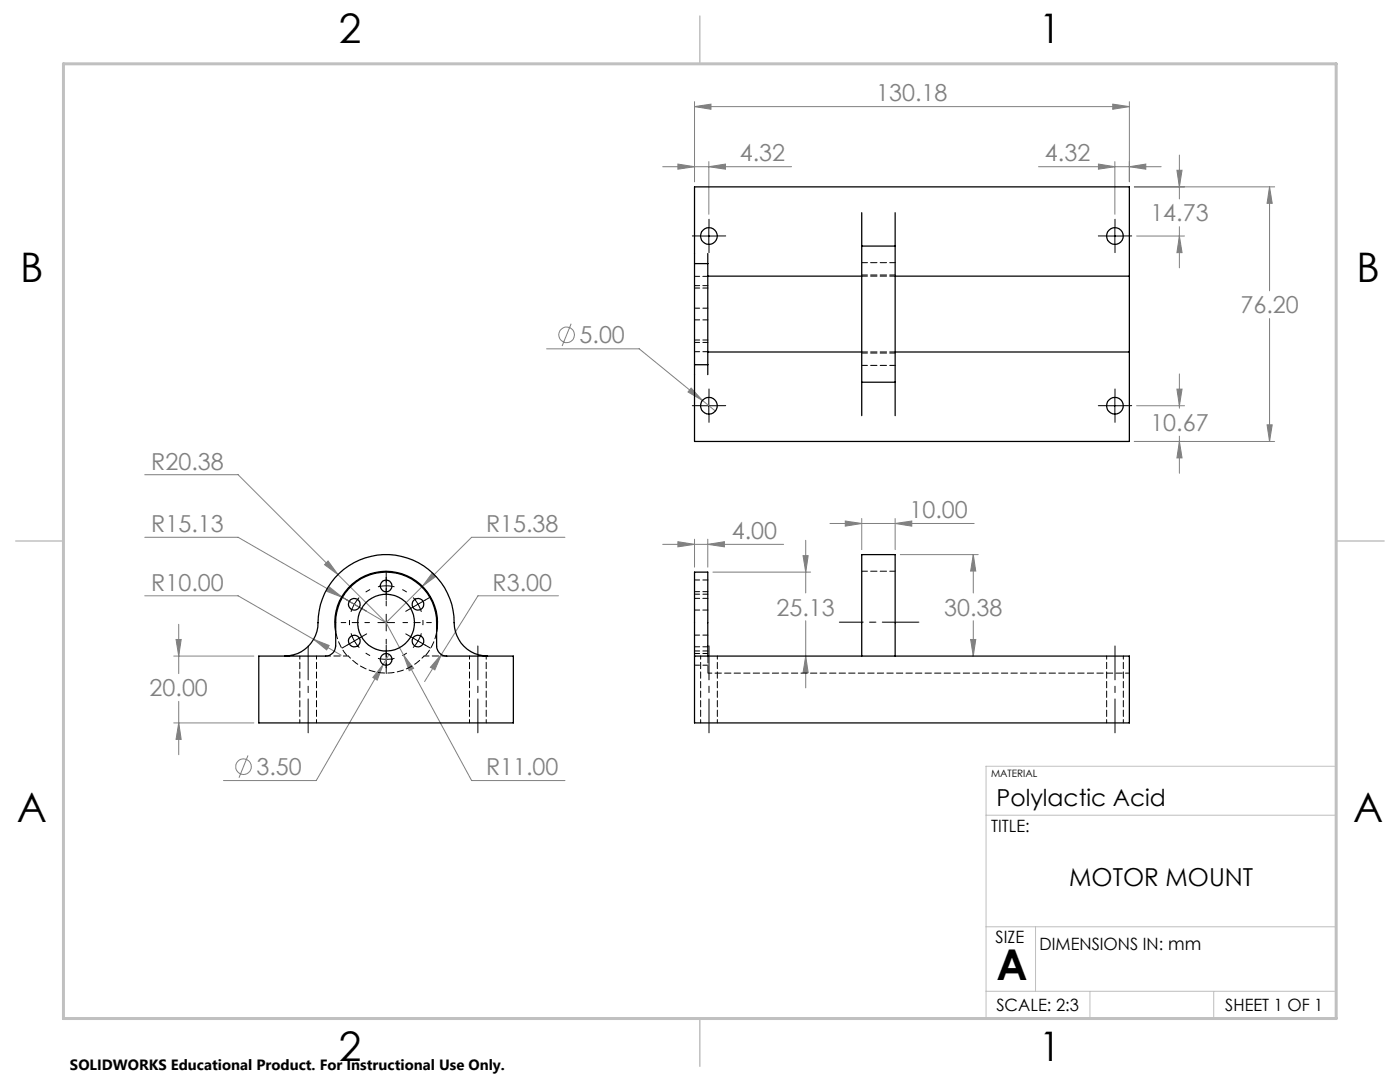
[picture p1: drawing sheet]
<svg xmlns="http://www.w3.org/2000/svg" width="279mm" height="216mm" viewBox="0 0 279 216" stroke-linecap="round" stroke-linejoin="round" font-family="sans-serif">
<g fill="none" stroke="#808080" stroke-width=".2">
<path d="M132.3 33.3h25.7M135.3 32.7l3.3 .6-3.3 .5zM138.6 21.3l3.3-.5v1zM138.6 20.3v16M138.6 21.3h86.8M141.5 33.3l3.3-.6v1.1zM141.5 32.2v10.6M207.3 33.3h24.4M219.2 32.7l3.3 .6-3.3 .5zM222.1 20.8l3.3 .5-3.3 .5zM222.5 32.2v10.6M225.4 33.3l3.3-.6v1.1z"/>
<path d="M225.4 20.3v16M226.4 37.3h28M234.9 34h1l-.5 3.3zM235.4 30.9v8.8M253.4 37.3l.5 3.3h-1zM253.4 37.3v20.7M226.8 47.1h9.6M235.4 47.1l.5 3.3h-1zM235.4 45.2v8.2M109.1 69.6h18.5l12.6 10.3M114 64.6l-1.8 4.4M137.9 77.4l2.3 2.5-2.9-1.7z"/>
<path d="M140.2 79.9l2.6 2.1M234.9 77.6h1l-.5 3.4zM235.4 74.6v6.9M253.4 63.6v24.5M28.9 94.7h18.6l20 20M226.4 88.1h28M226.8 81h9.6M235.4 88.1l.5 3.3h-1zM235.4 87v7.4M252.9 84.8h1l-.5 3.3zM28.9 107.2h18.6l20.8 12M28.9 118.9h18.6l20.6 11.8"/>
<path d="M65.5 111.9l2 2.8-2.7-2zM65.7 117.1l2.6 2.1-3.1-1.2zM67.5 114.7l9.5 9.5M68.3 119.2l8.7 5M86.3 114.3l.7 .7-2.7 2zM111.4 118.9h-16l-10.7 17.1M112.7 107.2h-18.6l-17.1 17M132.3 108.6h24.1M135.3 108.1l3.3 .5-3.3 .5zM138.6 107.6v5.6M141.3 108.6l3.3-.5v1zM141.3 107.6v5.6"/>
<path d="M142.3 114.2h19.5M160.3 110.9h1l-.5 3.3zM160.8 107.8v10.5M165.6 104.5h28.8M168.7 104l3.3 .5-3.3 .5zM172 103.5v6.2M178.6 104.5l3.4-.5v1zM178.6 103.5v6.2M179.7 110.7h15.5M194.2 110.7l.5 3.2h-1zM194.2 110.7v7.6M34.7 130.9h16"/>
<path d="M35.1 127.6h1.1l-.5 3.3zM35.7 124.6v9.8M35.7 139.9v10.7M62.6 127.6l3.1 1.2-.5 .9zM76.5 132.6l-1.2 3.1-.9-.5zM77 124.2l3.5 6.5M77.6 130.6l-14.5 25.2h-18.5M80.5 130.7l2 2.6-.8 .5zM80.5 130.7l13.6 25.1h18.6M88.1 130.6l-1.3 3.1-.9-.6zM160.8 130.9l.5 3.3h-1zM160.8 123.9v13.4"/>
<path d="M193.7 127.6h1l-.5 3.3zM194.2 123.9v7M34.7 144.3h16M35.7 144.3l.5 3.2h-1.1zM49.5 150.7l-1.8 4.5"/>
<circle cx="113.1" cy="66.8" r="1.55"/>
<circle cx="48.6" cy="153" r="1.56"/>
</g>
<g fill="none" stroke="#000" stroke-width=".2" stroke-dasharray="15.2 1.3 1.3 1.3" stroke-linecap="butt">
<path d="M73.9 117.6l-.9 .5M77.1 116.9l-1.7 .2M77.1 116.9l1.6 .2M81.2 118.1l-.9-.5M69.8 123.7v1M70.7 127.9l1 1.3M70.7 127.9l-.6-1.5M73 130.3l.9 .5M77.1 131.6l1.6-.2M77.1 131.6l-1.7-.2M80.3 130.8l.9-.5M83.4 127.9l.7-1.5"/>
<path d="M83.4 127.9l-1 1.3M83.4 120.6l-1-1.4M83.4 120.6l.7 1.5M84.4 124.7v-1"/>
</g>
<path d="M139.8 47.1h3.4M141.5 45.4v3.4M220.8 47.1h3.4M222.5 45.4v3.4M141.5 79.3v3.3M222.5 79.3v3.3M139.8 81h3.4M220.8 81h3.4M69.3 119.7l2.8 1.7M71.7 119.2a7 7 0 0 0-1.6 2.9" fill="none" stroke="#000" stroke-width=".2"/>
<path d="M61.5 146.2v-17.3M95.4 146.2v-17.3M141.5 146.2v-17.3M222.5 146.2v-17.3" fill="none" stroke="#000" stroke-width=".2" stroke-dasharray="15.2 1.3 1.3 1.3" stroke-dashoffset="8.5"/>
<g fill="none" stroke="#000" stroke-width=".2" stroke-dasharray="15.2 1.3 1.3 1.3">
<path d="M139.8 47.1h-1.6M141.5 45.4v-1.7M141.5 48.7v1.7M143.2 47.1h1.6M220.9 47.1h-1.7M222.5 45.4v-1.7M222.5 48.7v1.7M224.2 47.1h1.7M141.5 79.3v-1.7M222.5 79.3v-1.7M139.8 80.9h-1.6M141.5 82.6v1.7"/>
<path d="M143.2 80.9h1.6M220.9 80.9h-1.7M222.5 82.6v1.7M224.2 80.9h1.7M69.3 119.7l-1-.6M77.1 116.9v-1.7M77.1 116.9v1.7M77.1 115.2v-1.1M77.1 118.6v1.1M84.9 119.7l1-.6M69.3 128.7l-1 .6M70.7 127.9l-1.4 .8"/>
<path d="M70.7 127.9l1.5-.8M72.2 121.4l1 .6M72.2 127.1l1-.6M77.1 124.2v-1.6M77.1 124.2h-1.7M77.1 124.2v1.7M77.1 124.2h1.6M77.1 131.6v1.6M77.1 131.6v-1.7M77.1 133.2v1.2M77.1 129.9v-1.2M82 127.1l-1-.6"/>
<path d="M82 121.4l-1 .6M83.4 127.9l1.5 .8M83.4 127.9l-1.4-.8M83.4 120.6l1.5-.9M83.4 120.6l-1.4 .8M84.9 128.7l1 .6"/>
</g>
<path d="M73.7 124.2h-5.6M77.1 120.9v-5.7M77.1 127.6v5.6M80.4 124.2h5.7" fill="none" stroke="#000" stroke-width=".2" stroke-dasharray="15.2 1.3 1.3 1.3" stroke-dashoffset="14.3"/>
<path d="M183.4 124.1h-15.9" fill="none" stroke="#000" stroke-width=".2" stroke-dasharray="15.2 1.3 1.3 1.3" stroke-dashoffset="7.9"/>
<path d="M266.7 152.9h-69.9v50.3M266.7 153.3v49.9h-240M196.8 162.7h69.9M196.8 184.9h69.9M196.8 197.8h69.9M206.7 184.9v12.9M217.5 197.8v5.4M242.2 197.8v5.4" fill="none" stroke="#c0c0c0" stroke-width=".2"/>
<path d="M139.7 3.2v9.5M3.1 107.9h9.6M266.7 107.9h9.5M139.7 203.2v9.6" fill="none" stroke="#c0c0c0" stroke-width=".3"/>
<path d="M12.7 12.7h254v190.5h-254z" fill="none" stroke="#c0c0c0" stroke-width=".6"/>
<path d="M65.5 111.9l-.7 .8 2.7 2zM76.5 132.6l-2.1 2.6 .9 .5zM86.3 114.3l-2 2.7 2.7-2zM65.7 117.1l-.5 .9 3.1 1.2zM62.6 127.6l2.6 2.1 .5-.9zM88.1 130.6l-2.2 2.5 .9 .6zM80.5 130.7l1.2 3.1 .8-.5zM35.1 127.6h1.1l-.5 3.3zM35.7 144.3l.5 3.2h-1.1zM178.6 104.5l3.4-.5v1zM168.7 104l3.3 .5-3.3 .5zM141.3 108.6l3.3-.5v1zM135.3 108.1l3.3 .5-3.3 .5zM194.2 110.7l.5 3.2h-1zM193.7 127.6h1l-.5 3.3zM160.3 110.9h1l-.5 3.3zM160.8 130.9l.5 3.3h-1zM253.4 37.3l.5 3.3h-1zM252.9 84.8h1l-.5 3.3zM222.1 20.8l3.3 .5-3.3 .5zM138.6 21.3l3.3-.5v1zM234.9 34h1l-.5 3.3zM235.4 47.1l.5 3.3h-1zM235.4 88.1l.5 3.3h-1zM234.9 77.6h1l-.5 3.4zM141.5 33.3l3.3-.6v1.1zM135.3 32.7l3.3 .6-3.3 .5zM219.2 32.7l3.3 .6-3.3 .5zM225.4 33.3l3.3-.6v1.1zM137.9 77.4l-.6 .8 2.9 1.7z" fill="#808080"/>
<g fill="none" stroke="#000" stroke-width=".25">
<path d="M138.6 52.6v20.2M138.6 52.6v-15.3h86.8v17.8M138.6 52.6h2.7M141.3 52.6v20.2M141.3 50.6v2M141.3 55.1h30.7M172 49.1v27.2M172 42.4v6.7M172 49.1h6.6M178.6 49.1v27.2M178.6 42.4v6.7M178.6 55.1h46.8"/>
<path d="M225.4 55.1v15.1M138.6 72.8h2.7M141.3 72.8v2M141.3 70.2h30.7M172 76.3v6.6M172 76.3h6.6M178.6 76.3v6.6M178.6 70.2h46.8M225.4 70.2v17.9h-86.8v-15.3M51.6 130.9h13.4a2.05 2.05 0 0 0 2-2v-4.7a10.1 10.1 0 0 1 10.1-10 10.1 10.1 0 0 1 10 10v4.7a2.05 2.05 0 0 0 2 2h13.3v13.4h-50.8zM56.8 130.9a6.6 6.6 0 0 0 6.7-6.7 13.6 13.6 0 0 1 14-13.5 13.6 13.6 0 0 1 13.2 14.4 6.7 6.7 0 0 0 6.6 5.8M67 126.1a10.2 10.2 0 0 1 10.1-12.1 10.2 10.2 0 0 1 10 12.1"/>
<path d="M138.6 130.9v-16.7h2.7v16.7M138.6 130.9h86.8v13.4h-86.8zM172 130.9v-20.2h6.6v20.2"/>
<circle cx="141.5" cy="47.1" r="1.67"/>
<circle cx="222.5" cy="47.1" r="1.67"/>
<circle cx="141.5" cy="81" r="1.67"/>
<circle cx="222.5" cy="81" r="1.67"/>
<circle cx="77.1" cy="116.9" r="1.17"/>
<circle cx="70.7" cy="120.6" r="1.17"/>
<circle cx="70.7" cy="127.9" r="1.17"/>
<circle cx="77.1" cy="131.6" r="1.16"/>
<circle cx="77.1" cy="124.2" r="5.7"/>
<circle cx="83.4" cy="120.6" r="1.17"/>
<circle cx="83.4" cy="127.9" r="1.16"/>
</g>
<path d="M69.5 130.9a10.1 10.1 0 0 0 15.1 0" fill="none" stroke="#000" stroke-width=".2" stroke-dasharray="1.3 .6" stroke-dashoffset=".7"/>
<g fill="none" stroke="#000" stroke-width=".2" stroke-dasharray="1.3 .6" stroke-dashoffset=".3">
<path d="M138.6 57.5h2.7M141.3 57h-2.7M141.3 55.1h-2.7M138.6 63.8h2.7M138.6 68.3h2.7M138.6 70.2h2.7M141.3 61.5h-2.7M141.3 67.8h-2.7M138.6 118.1h2.7M141.3 119.4h-2.7M141.3 118.6h-2.7M141.3 115.7h-2.7"/>
<path d="M65 130.9h4.5M84.6 130.9h4.6M138.6 129.1h2.7M138.6 121.7h2.7M138.6 129.9h2.7M138.6 132.7h2.7M141.3 126.7h-2.7M141.3 130.4h-2.7"/>
</g>
<path d="M67 126.1v.1a10.2 10.2 0 0 0 2.3 4.7M84.9 130.9a10.3 10.3 0 0 0 2.3-4.8" fill="none" stroke="#000" stroke-width=".2" stroke-dasharray="1.3 .6" stroke-dashoffset="-.2"/>
<path d="M59.8 130.9v13.3M93.7 130.9v13.3M139.8 130.9v13.3M220.9 130.9v13.3M63.2 144.2v-13.3M97 144.2v-13.3M143.2 144.2v-13.3M224.2 144.2v-13.3" fill="none" stroke="#000" stroke-width=".2" stroke-dasharray="1.3 .6" stroke-dashoffset=".6"/>
<path d="M141.3 134.3v-3.4" fill="none" stroke="#000" stroke-width=".2" stroke-dasharray="1.3 .6" stroke-dashoffset="-.1"/>
<path d="M172 54.9h6.7M172 55.1h6.7M178.7 52.4h-6.7M172 70.4h6.7M172 72.9h6.7M178.7 70.2h-6.7M178.7 114h-6.7" fill="none" stroke="#000" stroke-width=".2" stroke-dasharray="1.3 .6" stroke-dashoffset=".2"/>
<path d="M141.3 134.3h84.1" fill="none" stroke="#000" stroke-width=".2" stroke-dasharray="1.3 .6" stroke-dashoffset=".5"/>
<text font-size="8.5" x="198.9" y="195.5">A</text>
<g font-size="8.1">
<text x="67.6" y="8.5">2</text>
<text x="207.3" y="8.5">1</text>
<text x="4" y="56.2">B</text>
<text x="270.7" y="56.2">B</text>
<text x="3.3" y="164.1">A</text>
<text x="270" y="164.1">A</text>
<text x="67.6" y="211.7">2</text>
<text x="207.3" y="211.7">1</text>
</g>
<text font-size="4.9" x="213.4" y="176.8">MOTOR MOUNT</text>
<g font-size="4.7" fill="#808080">
<text x="174.9" y="20.2">130.18</text>
<text x="147.6" y="32.2">4.32</text>
<text x="208.5" y="32.2">4.32</text>
<text x="229.6" y="44.2">14.73</text>
<text x="247.6" y="62.5">76.20</text>
<text x="115.7" y="68.5">5.00</text>
<text x="229.6" y="86">10.67</text>
<text x="30.2" y="93.7">R20.38</text>
<text x="30.2" y="106.2">R15.13</text>
<text x="97" y="106.2">R15.38</text>
<text x="146" y="107.6">4.00</text>
<text x="181.5" y="103.4">10.00</text>
<text x="30.2" y="117.9">R10.00</text>
<text x="98.3" y="117.9">R3.00</text>
<text x="155" y="122.8">25.13</text>
<text x="188.4" y="122.8">30.38</text>
<text x="29.9" y="138.9">20.00</text>
<text x="51.2" y="154.7">3.50</text>
<text x="97" y="154.7">R11.00</text>
</g>
<text font-size="4.7" x="198.9" y="160.9">Polylactic Acid</text>
<g font-size="3.4">
<text x="197.8" y="166">TITLE:</text>
<text x="198.7" y="188.1">SIZE</text>
<text x="207.5" y="189.6">DIMENSIONS IN: mm</text>
<text x="198.8" y="201.7">SCALE: 2:3</text>
<text x="244.5" y="201.7">SHEET 1 OF 1</text>
</g>
<text font-size="3" x="14" y="213.5">SOLIDWORKS Educational Product. For Instructional Use Only.</text>
<text font-size="2" x="197.8" y="155.1">MATERIAL</text>
</svg>
